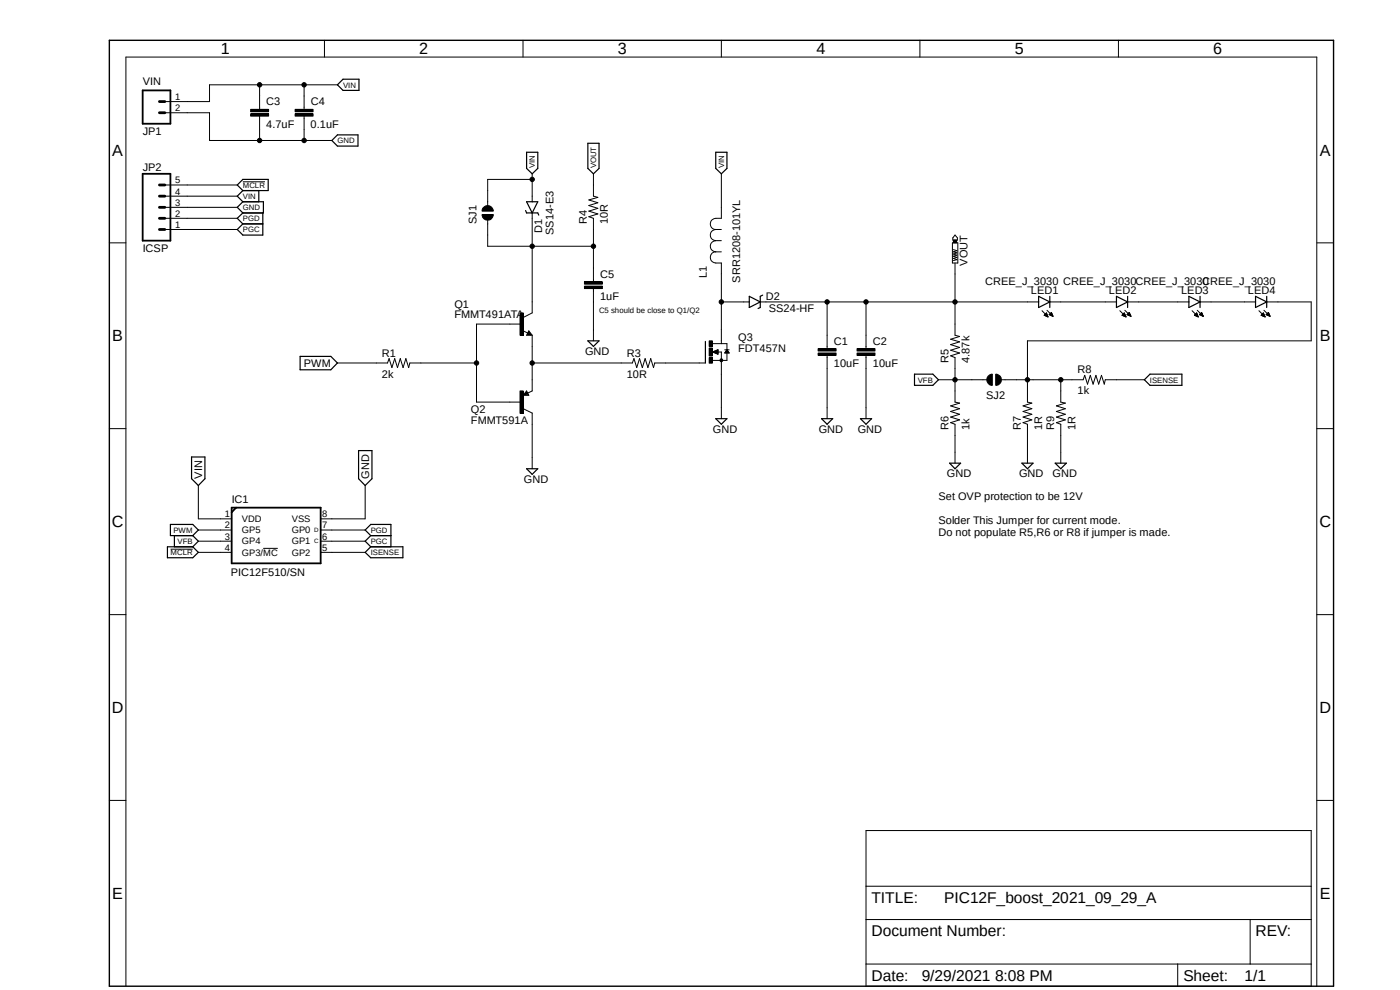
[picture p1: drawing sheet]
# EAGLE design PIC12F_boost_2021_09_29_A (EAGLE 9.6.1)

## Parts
C1  10uF  CAP1206  [1206]
C2  10uF  CAP1206  [1206]
C3  4.7uF  CAP1206  [1206]
C4  0.1uF  CAP1206  [1206]
C5  1uF  CAP1206  [1206]
D1  SS14-E3  DIODE-SCHOTTKY-BAT20J  [SOD-323]
D2  SS24-HF  DIODE-SCHOTTKY-MBRA140  [SMA-DIODE]
IC1  PIC12F1501  PIC12F510/SN  [SOIC8-SN]
JP1  M02POLAR_LOCK  [MOLEX-1X2_LOCK]
JP2  ICSP  M05LOCK_LONGPADS  [1X05_LOCK_LONGPADS]
L1  SRR1208-101YL  [IND_BOURNS_SRR1208]
LED1  CREE_J_3030  [CREE_J_3030]
LED2  CREE_J_3030  [CREE_J_3030]
LED3  CREE_J_3030  [CREE_J_3030]
LED4  CREE_J_3030  [CREE_J_3030]
Q1  FMMT491ATA  TRANSISTOR_NPNMMBT5088  [SOT23]
Q2  FMMT591A  TRANSISTOR_PNPMMBT4403  [SOT23]
Q3  FDT457N  N-HEXFET_SOT323-  [SOT223]
R1  2k  RESISTOR1206  [1206]
R3  10R  RESISTOR1206  [1206]
R4  10R  RESISTOR1206  [1206]
R5  4.87k  RESISTOR1206  [1206]
R6  1k  RESISTOR1206  [1206]
R7  1R  RESISTOR1206  [1206]
R8  1k  RESISTOR1206  [1206]
R9  1R  RESISTOR1206  [1206]
SJ1  SPARKFUN_SOLDERJUMPERNO  [SPARKFUN_SJ_2S-NO]
SJ2  SPARKFUN_SOLDERJUMPERNO  [SPARKFUN_SJ_2S-NO]
VOUT  PTR1TP20R  [TP20R]

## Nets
!MCLR: IC1.4(GP3/!MC!) JP2.5
DRIVE: Q1.2(E) Q2.2(E) R3.1
GATE: Q3.1(G) R3.2
GND: C1.2 C2.2 C3.2 C4.2 C5.2 IC1.8(VSS) JP1.2 JP2.3 Q2.3(C) Q3.3(S) R6.1 R7.1 R9.1
ISENSE: IC1.5(GP2) R8.2
N$2: Q1.1(B) Q2.1(B) R1.2
N$3: C5.1 D1.C Q1.3(C) R4.1 SJ1.1
N$6: LED1.C LED2.A LED2.A2(A)
N$7: LED2.C LED3.A LED3.A2(A)
N$8: LED3.C LED4.A LED4.A2(A)
PGC: IC1.6(GP1) JP2.1
PGD: IC1.7(GP0) JP2.2
PWM: IC1.2(GP5) R1.1
SW: D2.A L1.2 Q3.4(D)
VFB: IC1.3(GP4) R5.1 R6.2 SJ2.2
VIN: C3.1 C4.1 D1.A IC1.1(VDD) JP1.1 JP2.4 L1.1 SJ1.2
VOUT: C1.1 C2.1 D2.C LED1.A LED1.A2(A) R4.2 R5.2 VOUT.TP
VOUT-: LED4.C R7.2 R8.1 R9.2 SJ2.1

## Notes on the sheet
- VIN
- C5 should be close to Q1/Q2
- Set OVP protection to be 12V
  
  Solder This Jumper for current mode. 
  Do not populate R5,R6 or R8 if jumper is made.
- 6/24/2022
  Updated PIC to correct part number

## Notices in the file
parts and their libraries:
SparkFun-DiscreteSemi: Licensing: Creative Commons ShareAlike 4.0 International - https://creativecommons.org/licenses/by-sa/4.0
SRR1208: COPYRIGHT: Copyright (C) 2021 Ultra Librarian. All rights reserved.
